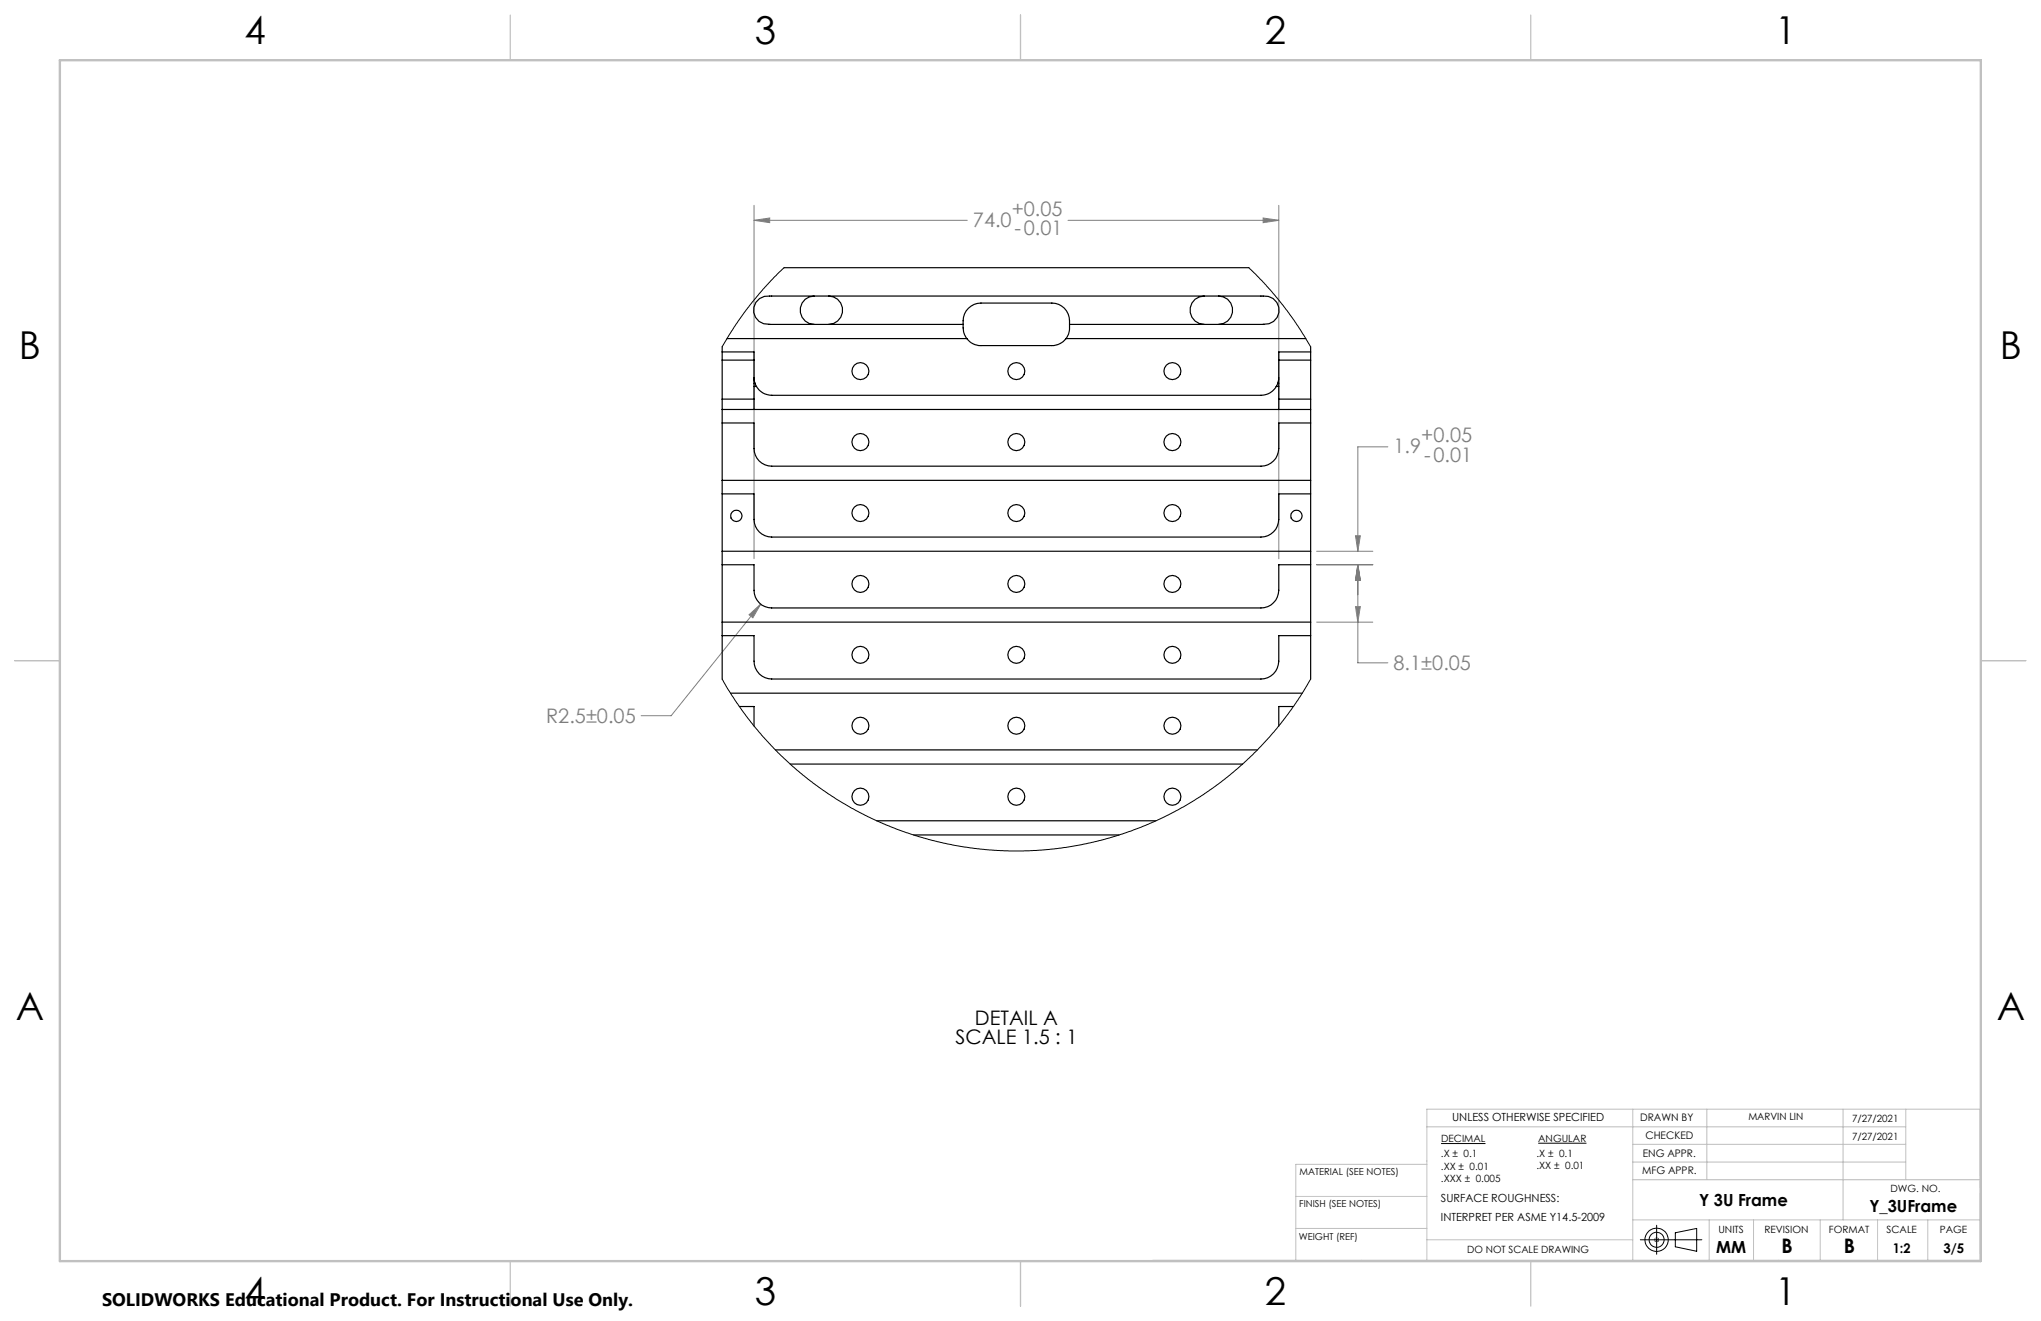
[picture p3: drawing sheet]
<svg xmlns="http://www.w3.org/2000/svg" width="432mm" height="279mm" viewBox="0 0 432 279" stroke-linecap="round" stroke-linejoin="round" font-family="sans-serif">
<g fill="none" stroke="#000" stroke-width=".21">
<path d="M304.9 241.9h9.4M325.4 241.8h10.2M350.5 259.2v6.1M347 262.2h13M350.1 261.9l.7 .7M350.8 261.9l-.7 .7M354.4 260.7l4.6-.9v4.9l-4.6-1z"/>
<circle cx="350.5" cy="262.2" r="2.45"/>
<circle cx="350.5" cy="262.2" r="1.59"/>
</g>
<g fill="none" stroke="#c0c0c0" stroke-width=".21">
<path d="M301.9 238.3h101.3M345.4 234.6v32M361.1 234.6v14.9M389.9 234.6v23.4M403.2 234.6v14.9M274.1 253h27.8M274.1 259.8h27.8M301.9 246.3h-27.8v20.3M345.4 249.5h73.5M345.4 258h73.5M345.4 242h57.8M345.4 245.8h57.8"/>
<path d="M361.6 258v8.6M371 258v8.6M385.1 258v8.6M397.2 258v8.6M407.8 258v8.6M243.9 266.6h175M301.9 262.2h43.5M350 262.2h1M350.1 261.9l.7 .7M350.5 261.7v1M350.8 261.9l-.7 .7M418.9 265.1v-30.5h-117v32"/>
</g>
<g fill="none" stroke="#808080" stroke-width=".21">
<path d="M159.5 46.6l3.3-.5v1zM159.5 43.4v74.8M159.5 46.6h45.1M226 46.6h44.5M267.2 46.1l3.3 .5-3.3 .5zM270.5 43.4v74.8M293.6 94.5h-6.3v22.1M278.6 116.6h11.8M278.6 119.5h11.8M286.8 113.3h1l-.5 3.3zM287.3 119.5v20.7h6.3M287.3 119.5l.5 3.3h-1z"/>
<path d="M158.5 130l2.4-2.2-1.6 2.9zM160.9 127.8l-18.9 23.6h-6.4M278.6 131.6h11.8M286.8 128.3h1l-.5 3.3z"/>
</g>
<path d="M418.9 234.6v32" fill="none" stroke="#c0c0c0" stroke-width=".21" stroke-dasharray="15.2 1.3 1.3 1.3" stroke-dashoffset="1.2"/>
<path d="M108 3.2v9.5M215.9 3.2v9.5M323.8 3.2v9.5M3.1 139.7h9.6M419.1 139.7h9.5M108 266.7v9.6M215.9 266.7v9.6M323.8 266.7v9.6" fill="none" stroke="#c0c0c0" stroke-width=".25"/>
<path d="M12.7 12.7h406.4v254h-406.4z" fill="none" stroke="#c0c0c0" stroke-width=".5"/>
<path d="M286.8 113.3h1l-.5 3.3zM287.3 119.5l.5 3.3h-1zM287.3 119.5l.5 3.3h-1zM286.8 128.3h1l-.5 3.3zM267.2 46.1l3.3 .5-3.3 .5zM159.5 46.6l3.3-.5v1zM158.5 130l.8 .7 1.6-2.9z" fill="#808080"/>
<path d="M165.9 56.6l-4.5 4.6-2.6 3.2-3.1 4.2-2.9 4.7M264.2 56.6l3.7 3.7 3.6 4.3 3.1 4.4 2.7 4.3M152.8 143.7l2.7 4.5 2.8 3.8 2.8 3.5 3.5 3.7 3.2 3 3.2 2.6 4.2 3.1 3.3 2 2.7 1.6 4.3 2.1 4.2 1.8 4.8 1.6 5 1.3 4.7 .9 4.7 .5 4.5 .3h4.4l5.2-.4 5.9-1 4-.9 3.8-1.1 4.7-1.7 4.5-1.9 4.4-2.3 4.4-2.7 3.7-2.7 4.3-3.5 3.5-3.3 2.7-2.9 2.9-3.7 2.8-3.8 2.7-4.4" fill="none" stroke="#000" stroke-width=".21"/>
<g fill="none" stroke="#000" stroke-width=".25">
<path d="M165.9 56.6h98.3M152.8 74.4h6.7v1.8M152.8 74.4v1.8M152.8 76.2h6.7M152.8 73.3v1.1M152.8 76.2v8.2M153.8 71.6h50.7M159.5 79.9l.2 1.2M159.5 76.2v8.2M172.3 62.6a3 3 0 0 0-3 3 3 3 0 0 0 3 3M175.3 62.6a3 3 0 0 1 3 3 3 3 0 0 1-3 3M203.8 68.6h-40.9a3.1 3.1 0 0 1-3.5-3.2 3.1 3.1 0 0 1 3.9-2.8h103.6a3.1 3.1 0 0 1 3.7 2.9 3.1 3.1 0 0 1-3.5 3.1h-40.8"/>
<path d="M204.5 71.6a3.8 3.8 0 0 1-.7-2.2 4.8 4.8 0 0 1 1.1-4.2 3.7 3.7 0 0 1 2.6-1.1h15a3.7 3.7 0 0 1 3.8 3.7v1.6a3.5 3.5 0 0 1-.8 2.2M204.5 71.6a3.7 3.7 0 0 0 3 1.5h15a3.8 3.8 0 0 0 3-1.5M225.5 71.6h50.8M254.8 62.6a3 3 0 0 0-3 3 3 3 0 0 0 3 3M257.8 62.6a3 3 0 0 1 3 3 3 3 0 0 1-3 3M270.5 79.9l-.2 1.2M270.5 76.2v8.2M270.5 76.2h6.8M277.3 74.4h-6.8v1.8M277.3 74.4v1.8M277.3 73.3v1.1M277.3 76.2v8.2"/>
<path d="M152.8 84.4v2.2M152.8 89.5h6.7v5.4a3.7 3.7 0 0 0 3.8 3.7h103.5a3.8 3.8 0 0 0 3.7-3.7v-5.4h6.8M152.8 84.4h6.7M152.8 86.6v57.1M152.8 86.6h124.5M159.5 84.4v2.2M159.5 81.7h.5a3.7 3.7 0 0 0 3.3 1.9h103.5a3.7 3.7 0 0 0 3.2-1.9M159.5 81.1h.2M159.7 81.1l.4 .6M270 81.7h.5M270.3 81.1l-.3 .6M270.3 81.1h.2"/>
<path d="M270.5 84.4v2.2M270.5 84.4h6.8M277.3 84.4v2.2M277.3 86.6v57.1M152.8 104.5h6.7v5.4a3.7 3.7 0 0 0 3.8 3.7h103.5a3.8 3.8 0 0 0 3.7-3.7v-5.4h6.8M152.8 119.5h6.7v5.3a3.7 3.7 0 0 0 3.8 3.8h103.5a3.8 3.8 0 0 0 3.7-3.8v-5.3h6.8M152.8 116.6h124.5M152.8 101.6h124.5M152.8 134.4h6.7v5.4a3.7 3.7 0 0 0 3.8 3.8h103.5a3.8 3.8 0 0 0 3.7-3.8v-5.4h6.8M152.8 131.6h124.5M154.6 146.6h120.9M156.4 149.4h3.1v4.2"/>
<path d="M164 158.6h102M273.6 149.4h-3.1v4.2M167.2 161.6h95.7M185.5 173.6h59M193.3 176.6h43.4"/>
<circle cx="182" cy="78.5" r="1.8"/>
<circle cx="215" cy="78.5" r="1.8"/>
<circle cx="248" cy="78.5" r="1.8"/>
<circle cx="182" cy="93.5" r="1.8"/>
<circle cx="215" cy="93.5" r="1.8"/>
<circle cx="248" cy="93.5" r="1.8"/>
<circle cx="155.8" cy="109.1" r="1.2"/>
<circle cx="182" cy="108.5" r="1.79"/>
<circle cx="215" cy="108.5" r="1.79"/>
<circle cx="248" cy="108.5" r="1.79"/>
<circle cx="274.3" cy="109.1" r="1.2"/>
<circle cx="182" cy="138.5" r="1.8"/>
<circle cx="182" cy="123.5" r="1.79"/>
<circle cx="215" cy="123.5" r="1.79"/>
<circle cx="215" cy="138.5" r="1.8"/>
<circle cx="248" cy="123.5" r="1.79"/>
<circle cx="248" cy="138.5" r="1.8"/>
<circle cx="182" cy="153.5" r="1.8"/>
<circle cx="215" cy="153.5" r="1.8"/>
<circle cx="248" cy="153.5" r="1.8"/>
<circle cx="182" cy="168.5" r="1.8"/>
<circle cx="215" cy="168.5" r="1.8"/>
<circle cx="248" cy="168.5" r="1.8"/>
</g>
<g font-size="8.1">
<text x="51.7" y="9.3">4</text>
<text x="159.7" y="9.3">3</text>
<text x="267.6" y="9.3">2</text>
<text x="375.6" y="9.3">1</text>
<text x="4" y="76">B</text>
<text x="423.1" y="76">B</text>
<text x="3.3" y="215.7">A</text>
<text x="422.4" y="215.7">A</text>
<text x="51.7" y="276">4</text>
<text x="159.7" y="276">3</text>
<text x="267.6" y="276">2</text>
<text x="375.6" y="276">1</text>
</g>
<g font-size="4.2" fill="#808080">
<text x="205.8" y="47.9">74.0</text>
<text x="214" y="45.7">+0.05</text>
<text x="214.6" y="49.8">-0.01</text>
<text x="294.8" y="95.8">1.9</text>
<text x="300.7" y="93.6">+0.05</text>
<text x="301.3" y="97.7">-0.01</text>
<text x="294.8" y="141.8">8.1±0.05</text>
<text x="115.5" y="153">R2.5±0.05</text>
</g>
<g font-size="4.2">
<text x="202.2" y="220.9">SCALE 1.5 : 1</text>
<text x="206.3" y="216.7">DETAIL A</text>
<text x="376.9" y="265">B</text>
<text x="390.1" y="265">B</text>
</g>
<text font-size="3.8" x="21.6" y="276.3">SOLIDWORKS Educational Product. For Instructional Use Only.</text>
<g font-size="3.5">
<text x="359.5" y="255.1">Y 3U Frame</text>
<text x="395.5" y="256.4">Y_3UFrame</text>
<text x="363.1" y="265">MM</text>
</g>
<g font-size="2.8">
<text x="400.5" y="265">1:2</text>
<text x="411.2" y="265">3/5</text>
</g>
<g font-size="2.4">
<text x="307.2" y="237.2">UNLESS OTHERWISE SPECIFIED</text>
<text x="304.8" y="254.3">SURFACE ROUGHNESS:</text>
<text x="304.8" y="258.2">INTERPRET PER ASME Y14.5-2009</text>
</g>
<g font-size="2.2">
<text x="347" y="237.2">DRAWN BY</text>
<text x="347.6" y="244.7">ENG APPR.</text>
<text x="348.1" y="240.9">CHECKED</text>
<text x="347.4" y="248.4">MFG APPR.</text>
</g>
<g font-size="2.1">
<text x="369.9" y="236.9">MARVIN LIN</text>
<text x="391.8" y="237.4">7/27/2021</text>
<text x="304.8" y="244.7">.X ± 0.1</text>
<text x="304.9" y="241.6">DECIMAL</text>
<text x="325" y="244.7">.X ± 0.1</text>
<text x="325.4" y="241.6">ANGULAR</text>
<text x="391.8" y="241.1">7/27/2021</text>
<text x="304.8" y="247.4">.XX ± 0.01</text>
<text x="304.8" y="249.9">.XXX ± 0.005</text>
<text x="325" y="247.3">.XX ± 0.01</text>
<text x="400" y="252.1">DWG. NO.</text>
<text x="363.5" y="260.7">UNITS</text>
<text x="373.3" y="260.7">REVISION</text>
<text x="386.9" y="260.7">FORMAT</text>
<text x="399.1" y="260.7">SCALE</text>
<text x="410.4" y="260.7">PAGE</text>
<text x="310.4" y="265">DO NOT SCALE DRAWING</text>
</g>
<g font-size="2">
<text x="274.9" y="248.5">MATERIAL (SEE NOTES)</text>
<text x="274.9" y="255.4">FINISH (SEE NOTES)</text>
<text x="274.8" y="262.3">WEIGHT (REF)</text>
</g>
</svg>
